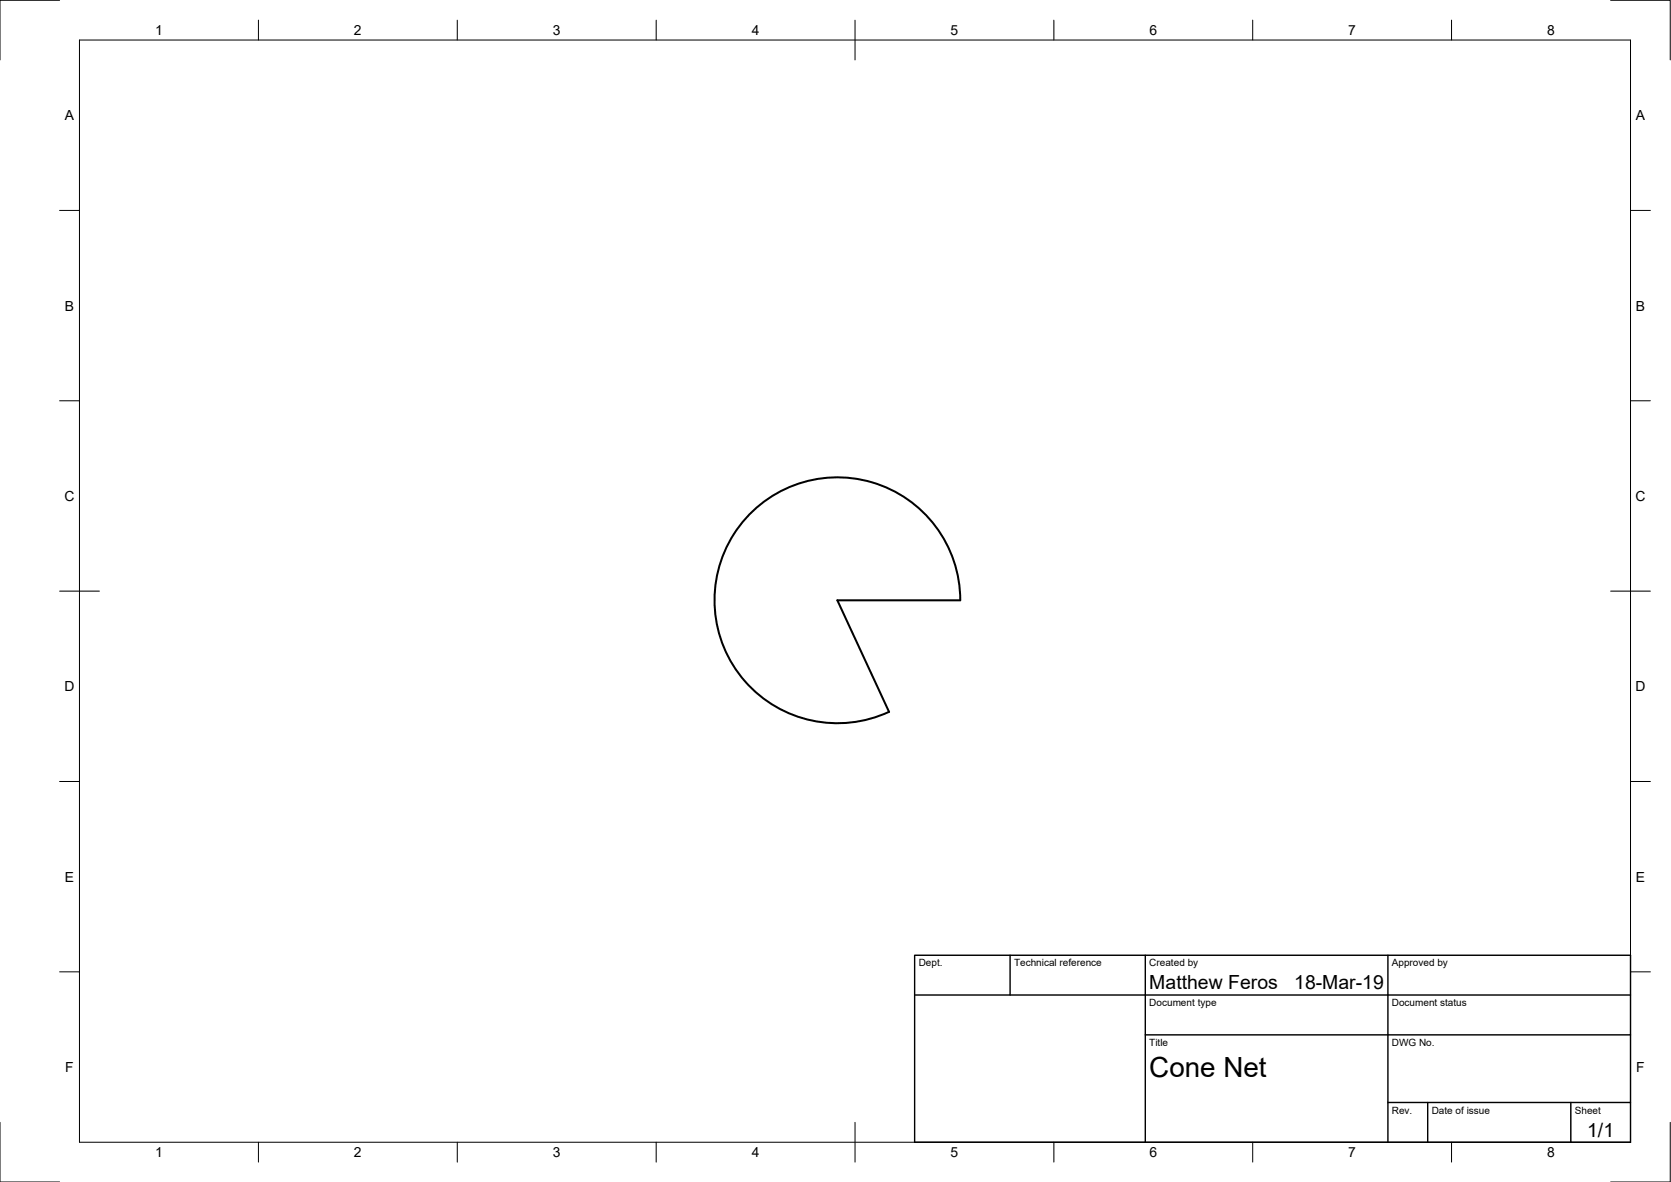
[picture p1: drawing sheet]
<svg xmlns="http://www.w3.org/2000/svg" width="420mm" height="297mm" viewBox="0 0 420 297" stroke-linecap="round" stroke-linejoin="round" font-family="sans-serif">
<!-- layer: Visible -->
<path d="M188.3 129.5a30.9 30.9 0 0 1 33.8-7.3 30.9 30.9 0 0 1 19.3 28.7h-30.9l13.1 28a30.9 30.9 0 0 1-38.2-10.1 30.9 30.9 0 0 1 2.9-39.3z" fill="none" stroke="#000" stroke-width=".51"/>
<!-- layer: Border -->
<g fill="none" stroke="#000" stroke-width=".25">
<path d="M15 .1h-15v15M20 10.1h390v276.9h-390zM65 5.1v5M115 5.1v5M165 5.1v5M215 5.1v10M265 5.1v5M315 5.1v5M365 5.1v5M405 .1h15v15M15 52.9h5M410 52.9h5"/>
<path d="M15 100.7h5M410 100.7h5M15 148.6h10M405 148.6h10M15 196.4h5M410 196.4h5M15 244.2h5M410 244.2h5M0 282.1v14.9h15M65 287v5M115 287v5M165 287v5"/>
<path d="M215 282.1v9.9M265 287v5M315 287v5M365 287v5M420 282.1v14.9h-15"/>
</g>
<!-- layer: TitleBlock -->
<path d="M230 240.1h180v46.9h-180zM230 250h180M254 240.1v9.9M288 240.1v46.9M349 240.1v46.9M288 260.1h122M349 277.1h61M359 277.1v9.9M395 277.1v9.9" fill="none" stroke="#000" stroke-width=".36"/>
<text font-size="7" x="289" y="270.6">Cone Net</text>
<g font-size="4.9">
<text x="289" y="248.5">Matthew Feros</text>
<text x="325.4" y="248.5">18-Mar-19</text>
<text x="399.1" y="285.7">1/1</text>
</g>
<g font-size="3.5">
<text x="39" y="8.8">1</text>
<text x="89" y="8.8">2</text>
<text x="139" y="8.8">3</text>
<text x="189" y="8.8">4</text>
<text x="239" y="8.8">5</text>
<text x="289" y="8.8">6</text>
<text x="339" y="8.8">7</text>
<text x="389" y="8.8">8</text>
<text x="16.3" y="30.2">A</text>
<text x="411.3" y="30.2">A</text>
<text x="16.3" y="78">B</text>
<text x="411.3" y="78">B</text>
<text x="16.2" y="125.9">C</text>
<text x="411.2" y="125.9">C</text>
<text x="16.2" y="173.7">D</text>
<text x="411.2" y="173.7">D</text>
<text x="16.3" y="221.6">E</text>
<text x="411.3" y="221.6">E</text>
<text x="16.4" y="269.4">F</text>
<text x="411.4" y="269.4">F</text>
<text x="39" y="290.8">1</text>
<text x="89" y="290.8">2</text>
<text x="139" y="290.8">3</text>
<text x="189" y="290.8">4</text>
<text x="239" y="290.8">5</text>
<text x="289" y="290.8">6</text>
<text x="339" y="290.8">7</text>
<text x="389" y="290.8">8</text>
</g>
<g font-size="2.5">
<text x="231" y="242.9">Dept.</text>
<text x="255" y="242.9">Technical reference</text>
<text x="289" y="242.9">Created by</text>
<text x="350" y="242.9">Approved by</text>
<text x="289" y="252.8">Document type</text>
<text x="350" y="252.8">Document status</text>
<text x="289" y="262.9">Title</text>
<text x="350" y="262.9">DWG No.</text>
<text x="350" y="279.9">Rev.</text>
<text x="360" y="279.9">Date of issue</text>
<text x="396" y="279.9">Sheet</text>
</g>
</svg>
